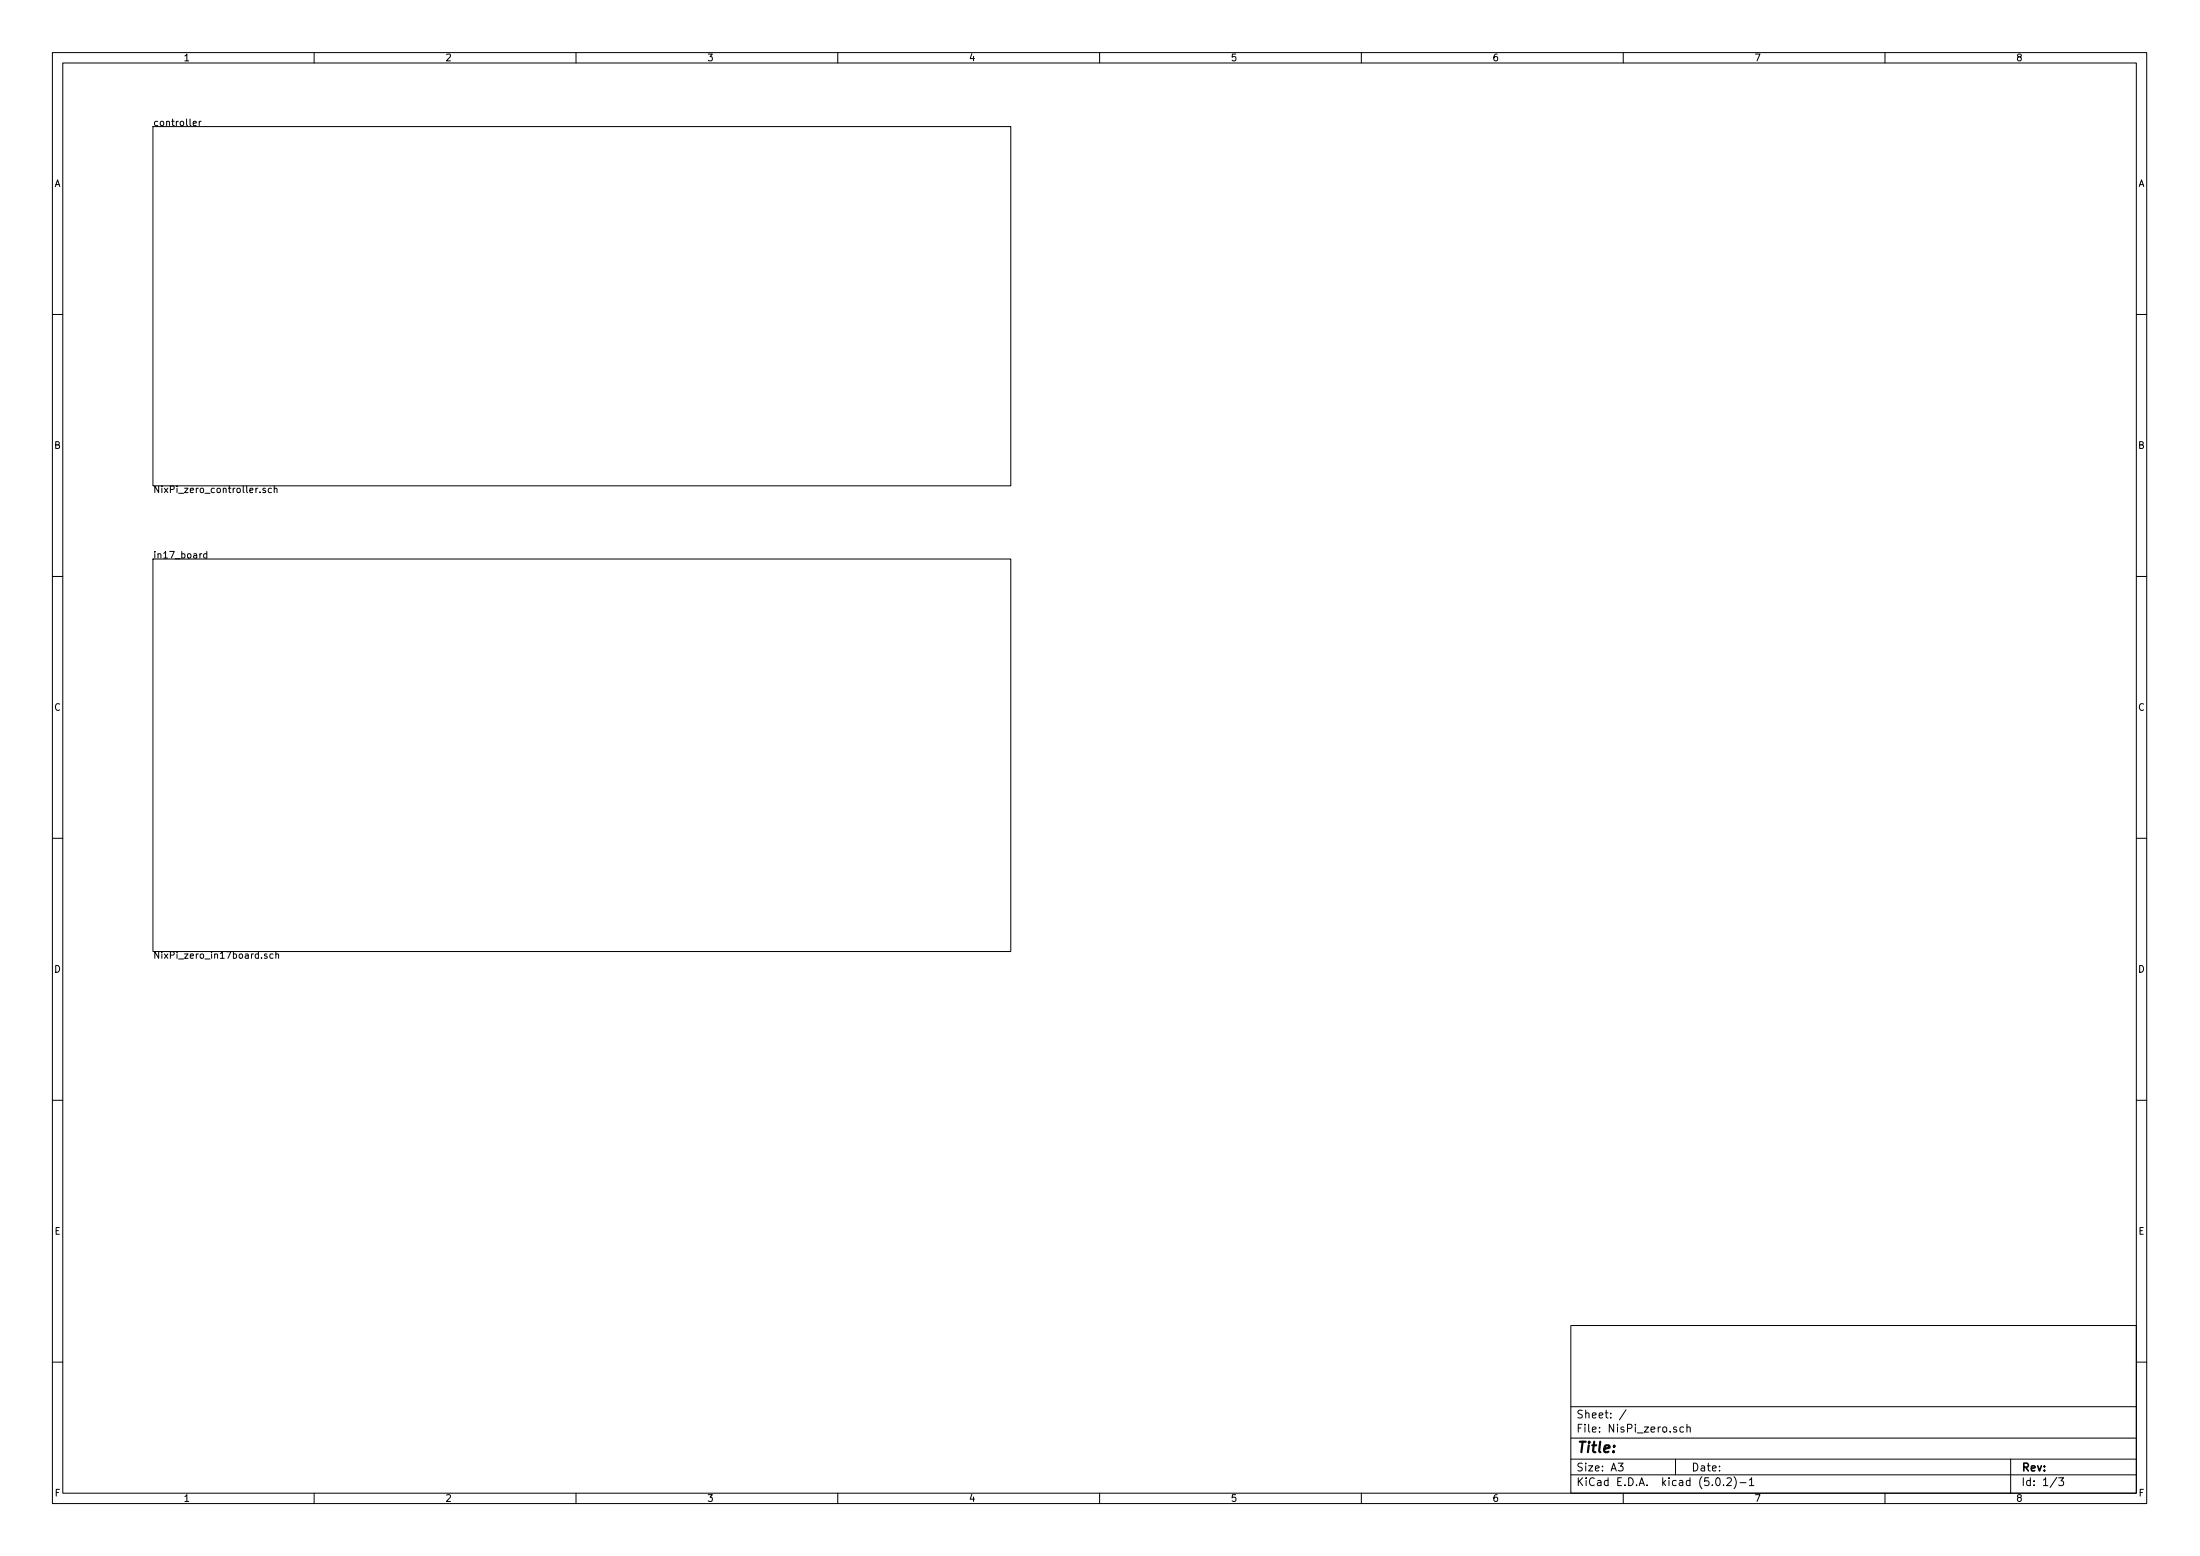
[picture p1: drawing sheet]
<svg xmlns="http://www.w3.org/2000/svg" width="420mm" height="297mm" viewBox="0 0 420 297" stroke-linecap="round" stroke-linejoin="round" font-family="sans-serif">
<g fill="none" stroke="#000" stroke-width=".19">
<path d="M10 10h400v277h-400zM12 12h396v273.1h-396zM60 10v2M110 10v2M160 10v2M210 10v2M260 10v2M310 10v2M360 10v2M29.2 24.2h163.8v68.5h-163.8zM36.9 23.6l.6-.1-.1-.3h-.3l-.2 .1 .1 .6h.4M38 23.2v.8"/>
<path d="M38.4 23.2l-.4 .2M10 60h2M408 60h2M50.7 93.3l-.3-.1-.2 .2 .1 .2 .4 .1v.3h-.5M51.8 93.3l-.3-.1-.3 .2 .2 .6h.4M52.4 93.3l.2-.1 .3 .1v.7M52.4 92.8v1.2M10 110h2M29.2 106.7h163.8v74.9h-163.8zM39.5 105.8l-.4-.1-.2 .2 .1 .6h.5M39.5 105.3v1.2M408 110h2"/>
<path d="M10 160h2M408 160h2M51 182.2l-.3-.1-.2 .2 .1 .2 .4 .1v.3h-.5M52.1 182.2l-.3-.1-.3 .2 .1 .6h.5M52.7 182.2l.2-.1 .3 .1v.7M52.7 181.7v1.2M10 210h2M408 210h2M300 253h108v32.1h-108zM10 260h2M300 278.5h108M300 274.5h108"/>
<path d="M300 268.5h108M309 279.3h1l-.5 .6 .4 .1v.7l-.2 .1-.7-.1M310.5 269.1l-1.2 2M320 278.5v3M320.2 272.5l-.4-.1-.2 .2 .1 .2 .5 .2v.3h-.6M321.5 272.5l-.4-.1-.3 .3 .2 .6h.5M322.2 272.5l.2-.1 .4 .1v.9M322.2 271.9v1.5M384 278.5v6.6M408 260h2M60 285.1v1.9M110 285.1v1.9"/>
<path d="M160 285.1v1.9M210 285.1v1.9M260 285.1v1.9M300 281.5h108M310 285.1v1.9M327.8 282.3l.2-.2a.86 .86 0 0 1 .2 1.5 .79 .79 0 0 1-.4-1.3zM329.2 283.5v.1M329.8 282.3l.6-.2 .2 .2 .1 .2-1 1.1h1M331.2 281.9a1.71 1.71 0 0 1 0 2.3M332.3 283h1.2M334.1 282.5l.4-.4v1.5M334.1 283.6h.8"/>
<path d="M360 285.1v1.9M392.8 282l-1.3 2M393.2 282.1h.9l-.5 .6 .4 .1v.7l-.2 .1-.6-.1"/>
</g>
<text font-size="2.8" x="301" y="277.3">Title:</text>
<g font-size="2.1">
<text x="301" y="273.5">File: NisPi_zero.sch</text>
<text x="301" y="270.8">Sheet: /</text>
<text x="301" y="280.9">Size: A3</text>
<text x="323" y="280.9">Date:</text>
<text x="386" y="280.9">Rev:</text>
<text x="301" y="283.7">KiCad E.D.A. kicad (5.0.2)-1</text>
<text x="386" y="283.7">Id: 1/3</text>
</g>
<g font-size="1.8">
<text x="35" y="11.7">1</text>
<text x="85" y="11.7">2</text>
<text x="135" y="11.7">3</text>
<text x="185" y="11.7">4</text>
<text x="235" y="11.7">5</text>
<text x="285" y="11.7">6</text>
<text x="335" y="11.7">7</text>
<text x="385" y="11.7">8</text>
<text x="29.2" y="24.1">controller</text>
<text x="10.4" y="35.7">A</text>
<text x="408.4" y="35.7">A</text>
<text x="10.4" y="85.7">B</text>
<text x="408.4" y="85.7">B</text>
<text x="29.2" y="94.1">NixPi_zero_controller.sch</text>
<text x="29.2" y="106.6">in17_board</text>
<text x="10.4" y="135.7">C</text>
<text x="408.4" y="135.7">C</text>
<text x="10.4" y="185.7">D</text>
<text x="29.2" y="183">NixPi_zero_in17board.sch</text>
<text x="408.4" y="185.7">D</text>
<text x="10.4" y="235.7">E</text>
<text x="408.4" y="235.7">E</text>
<text x="10.5" y="285.7">F</text>
<text x="35" y="286.7">1</text>
<text x="85" y="286.7">2</text>
<text x="135" y="286.7">3</text>
<text x="185" y="286.7">4</text>
<text x="235" y="286.7">5</text>
<text x="285" y="286.7">6</text>
<text x="335" y="286.7">7</text>
<text x="385" y="286.7">8</text>
<text x="408.5" y="285.7">F</text>
</g>
</svg>
